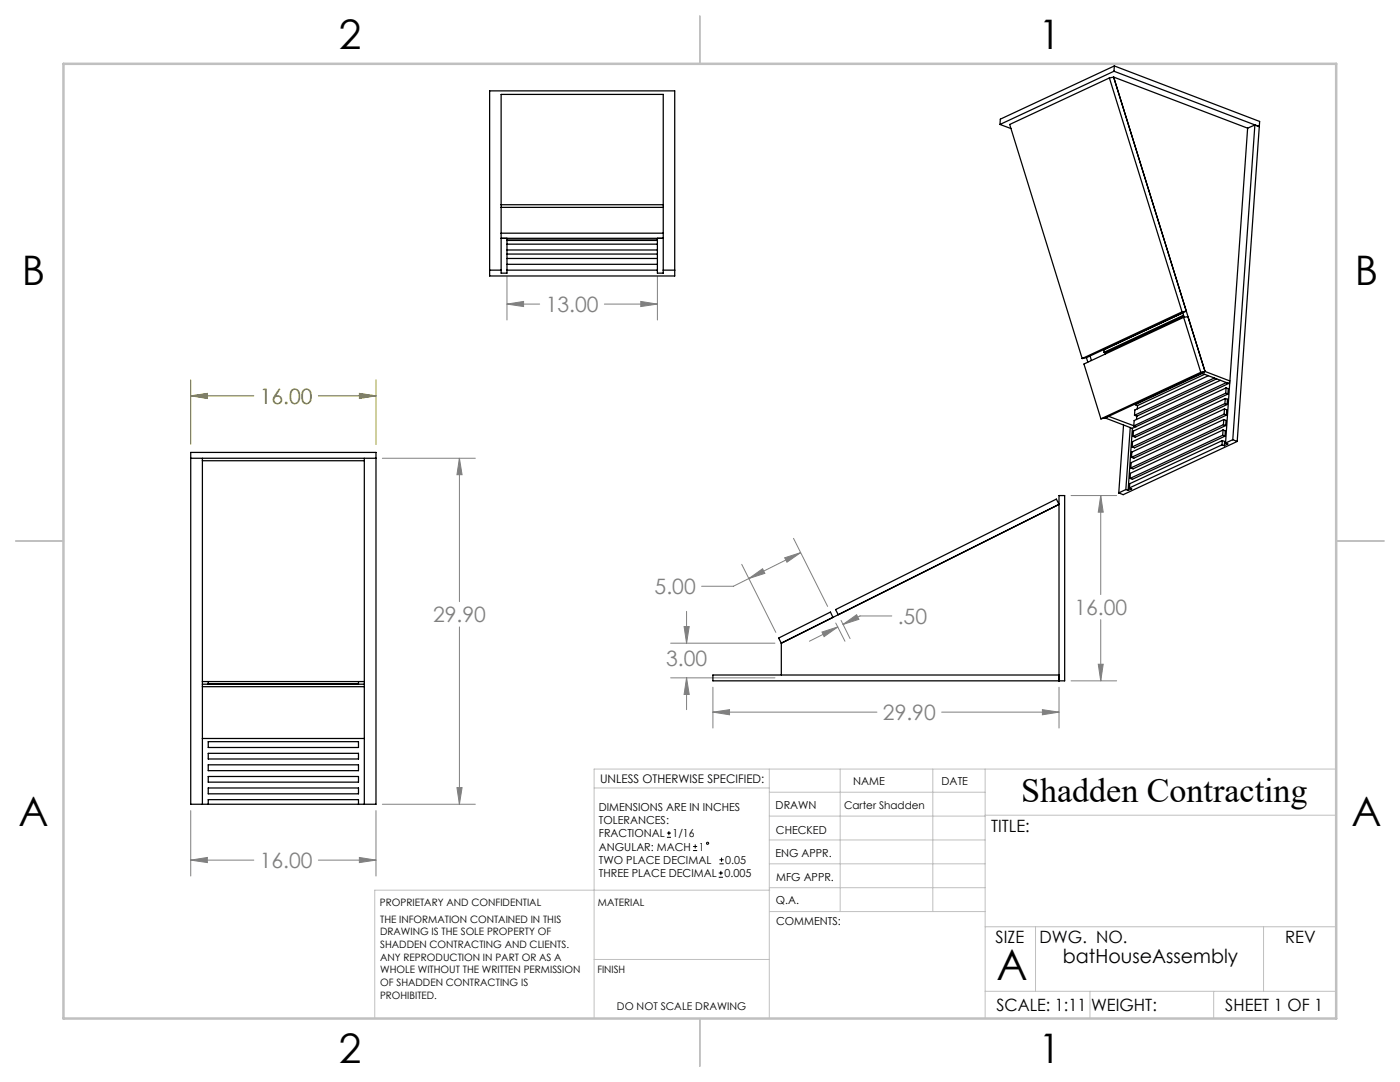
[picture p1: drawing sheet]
<svg xmlns="http://www.w3.org/2000/svg" width="279mm" height="216mm" viewBox="0 0 279 216" stroke-linecap="round" stroke-linejoin="round" font-family="sans-serif">
<g fill="none" stroke="#000" stroke-width=".2">
<path d="M133.1 167.1h.8M133.1 166.2h.8M133.5 165.8v.9M138.3 169.7h.8M138.3 168.9h.8M138.7 168.5v.8M143.4 175h.9M143.4 174.2h.9M143.6 172.4h.8M143.6 171.6h.8M143.9 173.8v.8M144 171.1v.9"/>
<circle cx="141.2" cy="168.3" r=".22"/>
</g>
<path d="M38.1 79l3.3-.5v1zM38.1 75.8v12.9M38.1 79h12.6M63.5 79h11.5M71.7 78.5l3.3 .5-3.3 .5zM75 75.8v12.9" fill="none" stroke="#808000" stroke-width=".2"/>
<g fill="none" stroke="#808080" stroke-width=".2">
<path d="M101.2 55.2v8.7M131.2 55.2v8.7M101.2 60.7l3.3-.6v1.1zM101.2 60.7h6.5M120.6 60.7h10.6M127.9 60.1l3.3 .6-3.3 .5zM76.3 91.4h18.6M91.7 91.4l.5 3.3h-1zM91.7 91.4v28.7M213.7 98.9h9.1M219.7 98.9l.5 3.3h-1zM219.7 98.9v19.7"/>
<path d="M148 112.6l6.8 13.6M149.5 115.4l2.7-1.9 .4 .9zM156.6 111.3l3.2-1-2.7 1.9zM158.4 107.4l6.8 13.6M159.8 110.3l-13.4 6.7h-6.4M91.7 125.1v35.4M133.8 135.3h20.9M133.8 128.3h20.9M136.5 125h1l-.5 3.3zM137 135.3l.5 3.3h-1zM137 122v6.3M137 135.3v6.3"/>
<path d="M142.3 137.1v8.2M164 126.1l3.2-1-2.7 1.9zM166.8 124.3l1.8 3.7M167.2 125.1l-5.7 2.9M167.9 123.8l1.8 3.6M168.2 124.6l2.8-1.9 .4 .9zM178 122.9h-6.4l-3.4 1.7M211.3 137.1v8.2M213.7 135.9h9.1M219.2 132.5h1l-.5 3.4zM219.7 123.6v12.3M91.2 157.2h1l-.5 3.3z"/>
<path d="M142.3 142.1l3.3-.5v1zM142.3 142.1h32.7M187.9 142.1h23.4M208 141.6l3.3 .5-3.3 .5zM38.1 171.6l3.3-.5v1zM38.1 161.7v13.1M38.1 171.6h12.6M63.5 171.6h11.5M71.7 171.1l3.3 .5-3.3 .5zM75 161.7v13.1M76.3 160.5h18.6"/>
</g>
<g fill="none" stroke="#c0c0c0" stroke-width=".2">
<path d="M118.6 157.2h34.9M153.5 153.5v49.7M153.5 158.1h43.1M167.7 153.5v28.4M186.2 153.5v28.4M196.6 153.5v49.7M266.7 153.5h-148.1v49.7M153.5 167.6h43.1M153.5 162.8h43.1M153.5 172.4h43.1M153.5 177.1h43.1M153.6 177.6h-78.8v25.6"/>
<path d="M196.6 162.7h70.1M118.6 191.5h34.9M153.6 181.9h43M196.6 197.8h70.1M196.6 184.9h70.1M206.7 184.9v12.9M217.5 197.8v5.4M242.2 197.8v5.4M252.2 184.9v12.9"/>
</g>
<path d="M139.7 3.2v9.5M3.1 107.9h9.6M266.7 107.9h9.5M139.7 203.2v9.6" fill="none" stroke="#c0c0c0" stroke-width=".25"/>
<path d="M12.7 12.7h254v190.5h-254z" fill="none" stroke="#c0c0c0" stroke-width=".5"/>
<path d="M71.7 78.5l3.3 .5-3.3 .5zM38.1 79l3.3-.5v1z" fill="#808000"/>
<path d="M101.2 60.7l3.3-.6v1.1zM127.9 60.1l3.3 .6-3.3 .5zM91.2 157.2h1l-.5 3.3zM91.7 91.4l.5 3.3h-1zM38.1 171.6l3.3-.5v1zM71.7 171.1l3.3 .5-3.3 .5zM137 135.3l.5 3.3h-1zM136.5 125h1l-.5 3.3zM149.5 115.4l2.7-1.9 .4 .9zM156.6 111.3l3.2-1-2.7 1.9zM164 126.1l3.2-1-2.7 1.9zM168.2 124.6l2.8-1.9 .4 .9zM142.3 142.1l3.3-.5v1zM208 141.6l3.3 .5-3.3 .5zM219.2 132.5h1l-.5 3.4zM219.7 98.9l.5 3.3h-1z" fill="#808080"/>
<g fill="none" stroke="#000" stroke-width=".25">
<path d="M97.7 18.1h37v37h-37zM221.4 15.6l14.5 46.6M221.4 15.6l-19.9 9.2 14.5 46.7M222.2 15.4l-.8 .2M222.2 15.4l18.3 58.7M222.2 15.4l26.8 10.2M222.3 14.2l-22.7 10.6M222.3 14.2l29 11.1-.9-.4M222.4 13.2l-.1 1M222.4 13.2l-22.8 10.6v1M222.4 13.2l29 11-4.5 63.9M199.6 24.8l2.2 .8"/>
<path d="M249 25.6l-4.4 62.8M250.4 24.9l-4.4 62.8M250.4 24.9l-1.4 .7M97.7 53.9h2.3M100 40.9h32.4M100 46.5h32.4M100 41.4h32.4M100 47.6h32.4M101.2 48h30M101.2 48.7h30M101.2 49.9h30M101.2 47.9h30"/>
<path d="M101.2 51.6h30M101.2 52.7h30M101.2 50.7h30M101.2 47.6v6.9h-1.2v-35.7h32.4v35.7h-1.2v-6.9M101.2 53.9h30M132.4 53.9h2.3M216.8 71.4l-.8 .1M216.8 71.4l.3 .8M217.6 71l.2 .9M220.3 70.3l.3 .1M220.3 69.8v.5M220.6 70.4v.2"/>
<path d="M220.7 69.6h.1M235.9 62.2l.8-.1-19.9 9.3M235.9 62.2l-19.9 9.3M236 62.4l.3 .9M236.2 62.9l-15.9 7.4M236.2 63.3l3.4 11M236.2 63.3l-19.9 9.3 3.4 11M236.2 63.3l.9-.1 3.4 10.9M236.3 63.1l-15.7 7.3M239.6 74.3l-19.9 9.3M240 74.5l-13.4 6.3M240.4 74.7l-13.4 6.2"/>
<path d="M240.5 74.1l-.9 .2M240.5 74.1l-19.9 9.3M240.5 74.1l-.8 .3 5.5 2.1M240.5 74.1l5 1.9M241.2 75l-14.7 6.8-.1 1.1M242.4 75.4l-16 7.5M242.8 75.6l-15.9 7.4M243.6 75.9l-17.3 8v1.1M244.5 79.5l.5 .2-.1 1M244.5 79.5l-18.5 8.6v1.1M244.5 79.5l-.1 1M244.6 78.5l.4 .1"/>
<path d="M244.6 78.5l-18.5 8.6M244.7 77.4l.4 .2-.1 1M244.7 77.4l-18.5 8.6-.1 1.1M244.7 77.4l-.1 1.1M245 78.6l-18.4 8.6-.5-.1M245.2 76.5l-18.5 8.6M245.2 76.5l-.4-.2-18.5 8.7M245.4 76.4l-.2 .1M38.1 90.3h36.9v70.2h-36.9zM38.1 91.4h36.9M40.4 91.4v69.1M40.4 91.9h32.3"/>
<path d="M72.7 91.4v69.1M220.6 83.4l-.9 .2M220.6 83.4l.7-.3 5.4 2M220.6 83.4l5.4 2.1M224.2 84.8l-.9 13.6M224.7 97.7l-1.4 .7M224.7 97.7l.4 .2M225.4 97.4l.4 .1-.7 .4M225.6 85.3l-.9 12.4M226 85.5l-.9 12.4M226.3 85l.4 .1M226.4 82.9l.5 .1"/>
<path d="M226.6 80.6v.2M226.6 80.8l.4 .1M226.7 85.1l-.7 .4M226.9 83l-.1 .7M227 80.9v.7M243.9 88.8l-18.5 8.6M243.9 88.8l.4 .1M243.9 87.9l.5 .2-.1 .8M243.9 87.9v.9M243.9 87.9l-18.4 8.6-.1 .9M244 86.9l-18.5 8.6M244 86.9l.5 .1"/>
<path d="M244.1 85.8l.4 .2v1M244.1 85.8l-.1 1.1M244.1 85.8l-18.5 8.6-.1 1.1M244.2 84.7l-18.5 8.7M244.2 84.7l.4 .2M244.2 83.7l.5 .2-.1 1M244.2 83.7v1M244.2 83.7l-18.5 8.6v1.1M244.3 82.7l.5 .1M244.3 82.7l-18.5 8.6M244.4 81.6l.4 .2v1M244.4 81.6l-.1 1.1"/>
<path d="M244.4 81.6l-18.5 8.6-.1 1.1M244.4 80.5l.5 .2M244.4 80.5l-18.4 8.7M244.5 87l-18.5 8.6-.5-.1M244.6 88.4l.4 .2-.7 .3M244.6 84.9l-18.5 8.7-.4-.2M244.8 82.8l-18.5 8.6-.5-.1M244.9 80.7l-18.5 8.7-.4-.2M246 87.7l.9 .4M246 87.7l-1.4 .7M246.9 88.1l-22.7 10.6-.9-.3M40.4 136h32.3"/>
<path d="M40.4 137h32.3M40.4 136.5h32.3M41.6 136.5h29.9M41.6 136v.5M71.5 136v.5M155.4 127.3l10.3-5.2 .5 1.1-10.3 5.1zM155.9 128.3v6.4M167.3 122.7l-.5-1.1 44-22 .5 1-55.4 27.7M211.3 134.7h-69v1.2h70.2v-37h-1.2v37M40.4 147.4h32.3M41.6 148h29.9v1.2h-29.9zM41.6 150.3h29.9v1.1h-29.9z"/>
<path d="M41.6 152.6h29.9v1.2h-29.9zM41.6 154.9h29.9v1.2h-29.9zM41.6 157.2h29.9v1.2h-29.9zM41.6 160.5v-.9h29.9v.9"/>
</g>
<text font-size="8.5" x="198.9" y="195.5">A</text>
<g font-size="8.1">
<text x="67.6" y="9.7">2</text>
<text x="207.3" y="9.7">1</text>
<text x="4.4" y="57">B</text>
<text x="270.4" y="57">B</text>
<text x="3.7" y="164.9">A</text>
<text x="269.7" y="164.9">A</text>
<text x="67.6" y="212.2">2</text>
<text x="207.3" y="212.2">1</text>
</g>
<text font-size="6.9" x="203.8" y="160.1">Shadden Contracting</text>
<g font-size="4.2" fill="#808080">
<text x="108.9" y="62.2">13.00</text>
<text x="130.6" y="118.6">5.00</text>
<text x="86.4" y="124.1">29.90</text>
<text x="179.2" y="124.5">.50</text>
<text x="214.4" y="122.7">16.00</text>
<text x="132.9" y="133">3.00</text>
<text x="176.2" y="143.7">29.90</text>
<text x="51.8" y="173.2">16.00</text>
</g>
<text font-size="4.2" fill="#808000" x="51.8" y="80.6">16.00</text>
<text font-size="3.9" x="212.1" y="192.1">batHouseAssembly</text>
<g font-size="3.4">
<text x="197.8" y="166">TITLE:</text>
<text x="198.7" y="188.1">SIZE</text>
<text x="207.5" y="188.1">DWG. NO.</text>
<text x="256.5" y="188.2">REV</text>
<text x="198.8" y="201.7">SCALE: 1:11</text>
<text x="217.7" y="201.8">WEIGHT:</text>
<text x="244.5" y="201.7">SHEET 1 OF 1</text>
</g>
<text font-size="2.4" x="119.8" y="156.2">UNLESS OTHERWISE SPECIFIED:</text>
<g font-size="2.2">
<text x="119.5" y="161.8">DIMENSIONS ARE IN INCHES</text>
<text x="154.8" y="161.4">DRAWN</text>
<text x="170.2" y="156.7">NAME</text>
<text x="187.9" y="156.7">DATE</text>
<text x="119.5" y="164.4">TOLERANCES:</text>
<text x="119.5" y="167.1">FRACTIONAL</text>
<text x="134.2" y="167.1">1/16</text>
<text x="154.9" y="166.3">CHECKED</text>
<text x="119.5" y="172.4">TWO PLACE DECIMAL</text>
<text x="119.5" y="169.7">ANGULAR: MACH</text>
<text x="139.5" y="169.7">1</text>
<text x="144.7" y="172.4">0.05</text>
<text x="154.8" y="171">ENG APPR.</text>
<text x="119.5" y="175">THREE PLACE DECIMAL</text>
<text x="144.6" y="175">0.005</text>
<text x="154.9" y="175.7">MFG APPR.</text>
<text x="154.9" y="180.4">Q.A.</text>
<text x="154.9" y="184.6">COMMENTS:</text>
</g>
<g font-size="2.1">
<text x="168.5" y="161.5">Carter Shadden</text>
<text x="123.1" y="201.6">DO NOT SCALE DRAWING</text>
</g>
<g font-size="2">
<text x="75.8" y="180.7">PROPRIETARY AND CONFIDENTIAL</text>
<text x="75.9" y="184.1">THE INFORMATION CONTAINED IN THIS</text>
<text x="119.3" y="180.7">MATERIAL</text>
<text x="75.9" y="186.7">DRAWING IS THE SOLE PROPERTY OF</text>
<text x="75.9" y="189.2">SHADDEN CONTRACTING AND CLIENTS.</text>
<text x="75.9" y="191.7">ANY REPRODUCTION IN PART OR AS A</text>
<text x="75.9" y="194.2">WHOLE WITHOUT THE WRITTEN PERMISSION</text>
<text x="75.9" y="196.8">OF SHADDEN CONTRACTING IS</text>
<text x="119.2" y="194.2">FINISH</text>
<text x="75.9" y="199.3">PROHIBITED.</text>
</g>
</svg>
